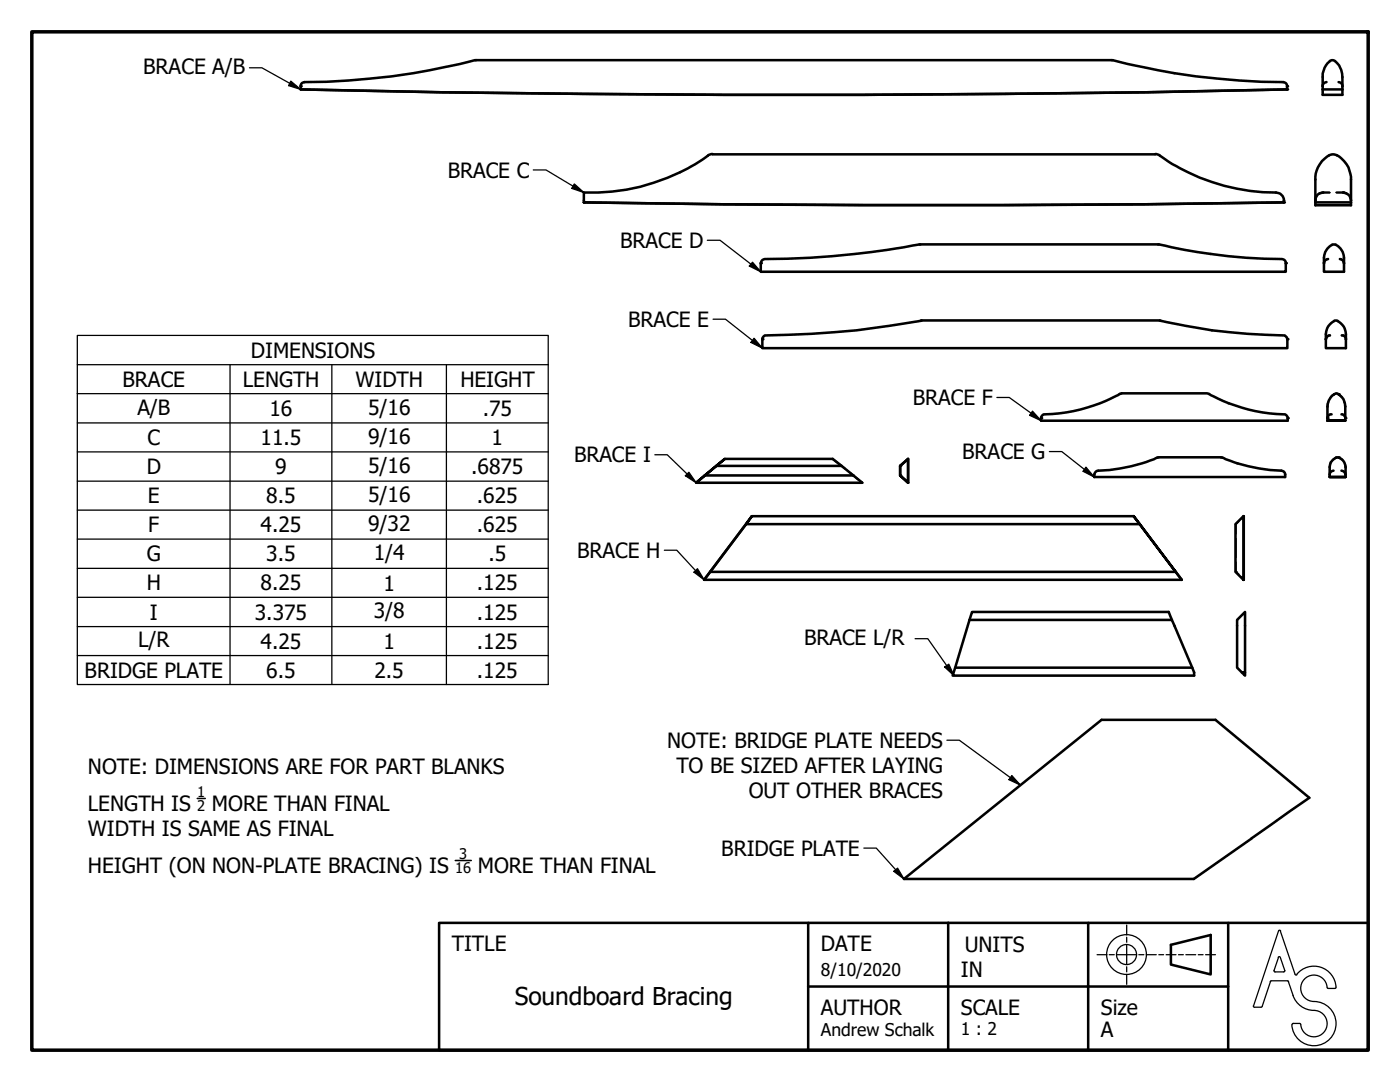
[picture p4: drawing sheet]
<svg xmlns="http://www.w3.org/2000/svg" width="279mm" height="216mm" viewBox="0 0 279 216" stroke-linecap="round" stroke-linejoin="round" font-family="sans-serif">
<!-- layer: Visible (ANSI) -->
<g fill="none" stroke="#000" stroke-width=".51">
<path d="M94.8 12a139 139 0 0 1-34.3 4.4 .71 .71 0 0 0-.5 .8v.6l28.1 .6 56.3 .5 56.2-.2 28.1-.3 28.2-.6a1.12 1.12 0 0 0-.6-1.4 139 139 0 0 1-34.2-4.4M94.8 12h127.2M264 17.2v1.7h3.9v-1.1M264 17.8h3.9M264.7 16.4a.76 .76 0 0 0-.7 .8M265.4 12.2a.83 .83 0 0 1 1 0 4.3 4.3 0 0 1 1.5 3.2v1.8M265.4 12.2a3.8 3.8 0 0 0-1.4 3.2v1.8M267.1 16.4a.76 .76 0 0 1 .8 .8M267.9 17.2v.6M142.2 30.7l-.5 .1a40.4 40.4 0 0 1-25.2 7.6v2M142.2 30.8h88.4M230.5 30.7l.5 .1a41.5 41.5 0 0 0 24 7.7 1.57 1.57 0 0 1 1.2 1.9"/>
<path d="M264.1 38.4a1.52 1.52 0 0 0-1.6 1.6M265.2 31a5.6 5.6 0 0 0-2.7 4.8v4.2M265.3 31a2.01 2.01 0 0 1 2.4 .6 5.2 5.2 0 0 1 1.9 4.2v4.2M268 38.4l.8 .3a1.38 1.38 0 0 1 .8 1.3M116.5 40.4l55.9 .6h27.9l55.9-.6M116.5 40.4l28 .4 27.9 .1 55.9-.1 27.9-.4M183.5 48.8a174.1 174.1 0 0 1-31.1 3l-.4 .3-.2 .4v1.7h104.8v-1.7a.76 .76 0 0 0-.8-.8 107.7 107.7 0 0 1-24.5-2.9M183.7 48.8h-.2M183.7 48.8h47.4M231.1 48.8h.2M256.3 40h.1M262.5 40v1h7.1v-1"/>
<path d="M262.5 40.4h7.1M264.2 52.5h.1M265 51.7a.86 .86 0 0 0-.8 .8M265.3 49.2a1.34 1.34 0 0 1 2.2 .4 2.89 2.89 0 0 1 .7 1.8v2.8h-4v-1.7a3.4 3.4 0 0 1 1.1-3.3zM267.4 51.7a.86 .86 0 0 1 .8 .8M268.2 52.5h.1M183.8 64a190.2 190.2 0 0 1-31.1 2.9l-.6 .6v2h104.8v-2a.82 .82 0 0 0-.8-.6 122.1 122.1 0 0 1-24.5-2.9M183.9 63.9l-.1 .1M184 63.9l47.6 .1M264.6 67.7h.1M265.4 66.9a.87 .87 0 0 0-.8 .8M266.3 64h.7"/>
<path d="M266.3 64.1a3.2 3.2 0 0 0-1.7 3.6M267 64.1l.5 .4a2.82 2.82 0 0 1 1.1 2.2v2.8h-4v-1.8M267.8 66.9a.76 .76 0 0 1 .8 .8M268.6 67.7h.1M138.9 96.3l5.8-4.7zM140.7 94.9h29.6M142.9 93h25.1M144.7 91.6h21.5l4.1 3.3M170.3 94.9l1.8 1.4h-33.2M179.6 93v1.9l1.6 1.4-1.6-1.4v-1.9l1.6-1.4v4.7v-4.7zM208 82.9l.3-.2a34.4 34.4 0 0 0 15.5-4.2h17.1a35.2 35.2 0 0 0 15.6 4.2l.2 .2a1 1 0 0 1 .3 1h-49.2a1 1 0 0 1 .2-1zM218.7 94.1l.2-.1a36.1 36.1 0 0 0 12.4-2.8h12.3a35.5 35.5 0 0 0 12.4 2.8l.4 .4 .1 .8h-38.1v-.5z"/>
<path d="M264.9 83.4a5.5 5.5 0 0 1 .5-3.8 1.61 1.61 0 0 1 1.6-1.1l.5 .5a2.52 2.52 0 0 1 1 2.2v2.2M264.9 83.4v.5M265.4 94.7a3.5 3.5 0 0 1 .3-2.6 1.29 1.29 0 0 1 1.3-.9 1.29 1.29 0 0 1 1.2 .9 3.5 3.5 0 0 1 .3 2.6M265.4 94.7v.5h3.1h-3.1M265.7 82.7a.76 .76 0 0 0-.8 .7M266.1 93.9a.76 .76 0 0 0-.7 .8M267.7 82.7a.76 .76 0 0 1 .8 .7M267.7 93.9a.93 .93 0 0 1 .8 .8M268.5 83.4v.5h-3.6h3.6M268.5 94.7v.5M140.5 115.7h95.3M141.7 114.1h92.9"/>
<path d="M141.7 114.1l-1.2 1.6M148.9 104.6l1.2-1.6-9.6 12.7M148.9 104.6h78.6M148.9 104.6l-7.2 9.5M150.1 103h76.2M234.6 114.1l-8.3-11.1 9.5 12.7M234.6 114.1l1.2 1.6M246.6 104.6l1.6-1.6v12.7l-1.6-1.6zM248.2 103v12.7M190.6 133.2h47.3M193.5 123.7h40.4M194 122.1h39.2l4.7 11.1 .4 1v.6h-48.2z"/>
<path d="M246.9 123.7l1.6-1.6v12.1h-.7l-.9-1zM247.8 134.2l.7 .6v-.6M180.4 175.4l39.4-31.8h22.8l18.7 15.6-23 16.2z"/>
</g>
<g fill="#000">
<circle cx="60" cy="17.2" r=".25"/>
<circle cx="256.9" cy="17.8" r=".25"/>
<circle cx="256.9" cy="17.2" r=".25"/>
<circle cx="116.5" cy="40.4" r=".25"/>
<circle cx="151.8" cy="52.5" r=".25"/>
<circle cx="256.2" cy="40.4" r=".25"/>
<circle cx="256.6" cy="52.5" r=".25"/>
<circle cx="152.1" cy="67.7" r=".25"/>
<circle cx="256.9" cy="67.7" r=".25"/>
<circle cx="267.1" cy="78.7" r=".25"/>
<circle cx="179.6" cy="94.9" r=".25"/>
<circle cx="179.6" cy="93" r=".25"/>
<circle cx="181.2" cy="96.3" r=".25"/>
<circle cx="181.2" cy="91.6" r=".25"/>
<circle cx="207.8" cy="83.4" r=".25"/>
<circle cx="257" cy="83.4" r=".25"/>
<circle cx="264.9" cy="83.4" r=".25"/>
<circle cx="267.2" cy="91.3" r=".25"/>
<circle cx="268.5" cy="83.4" r=".25"/>
</g>
<!-- layer: Hidden (ANSI) -->
<g fill="none" stroke="#000" stroke-width=".38">
<path d="M262.7 39.2l-.2 .8 .2-.8M264.1 38.4l-.8 .2M264.1 38.4l-.9 .3M264.1 38.4h1.3M266.7 38.4h1.7l.4 .2M268.1 38.4l.8 .3M269.4 39.2l.2 .8-.2-.8M264.4 52.1l-.2 .4M265 51.7l-.3 .1M267.4 51.7l.4 .1M268.1 52.1l.1 .4M264.7 67.3l-.1 .4"/>
<path d="M265.4 66.9l-.4 .2M266.6 78.5l-1 .8M266.9 78.5l.9 .8M267.8 66.9l.4 .2M268.5 67.3l.1 .4M166.2 91.6l2.4 1.9M169.7 94.4l2.4 1.9M179.6 94.2v.7l.5 .5M180.1 92.5l-.5 .5v.6M180.7 92l.5-.4v1.6M181.2 94.7v1.6l-.5-.5M265.1 80.2l-.2 1"/>
<path d="M265.6 92.5l-.2 .7M266.8 91.3l-.8 .5M267 91.3l.9 .5M268.3 80.2l.2 1M268.4 92.5l.1 .7M246.6 104.6h.1M246.6 112.2v1.9l.6 .5M246.6 104.6v1.9M246.6 107.4v3.9M247.2 104l-.6 .6M247.7 115.1l.5 .6M248.2 103l-.5 .5"/>
</g>
<g fill="#000">
<circle cx="268" cy="38.4" r=".19"/>
<circle cx="268.1" cy="38.4" r=".19"/>
<circle cx="179.6" cy="93" r=".19"/>
<circle cx="179.6" cy="94.9" r=".19"/>
<circle cx="246.6" cy="114.1" r=".19"/>
</g>
<!-- layer: Border (ANSI) -->
<path d="M6.3 6.3h266.7v203.2h-266.7z" fill="none" stroke="#000" stroke-width=".7"/>
<!-- layer: Sketch Geometry (ANSI) -->
<g fill="none" stroke="#000" stroke-width=".25">
<path d="M218.9 190.5h2M221.4 190.5h1M222.9 190.5h3.9M224.9 188.5v4M224.9 184.6v2M224.9 187v1M224.9 192.9v1M224.9 194.4v2M227.3 190.5h1M228.8 190.5h2M231.3 190.5h.9M232.7 190.5h2"/>
<path d="M235.2 190.5h1M236.7 190.5h1.9M239.1 190.5h1M240.6 190.5h2M253.6 195.8l-1.7 5M253.7 195.7l-.2 .2M253.7 195.7h3.2M254.3 193.6l.2 .3h1.7M255.1 191l.2-.1 .2 .1M255.1 191.1l-.8 2.6M255.1 185.8l-4.9 14.9M255.5 185.8l2.9 8.6"/>
<path d="M255.5 191.1l.9 2.6M255.6 185.8l-.2-.2-.2 .2M256.4 193.6l-.2 .3M257 195.7l.2 .2M257.1 195.8a8.3 8.3 0 0 0 2 4.6 5 5 0 0 0 3.7 1.3 2.64 2.64 0 0 1 2 2.9 2.64 2.64 0 0 1-2.6 2.3 2.64 2.64 0 0 1-2.6-2.4M258.5 194.4l.1 .2 .2-.1M258.8 194.4a4.4 4.4 0 0 1 4.9-1.4 4.4 4.4 0 0 1 2.9 4.2h-.2M264.9 197a2.64 2.64 0 0 0-2.8-2.4 2.64 2.64 0 0 0-2.5 2.7 2.64 2.64 0 0 0 2.6 2.5 4.4 4.4 0 0 1 4.4 4.4 4.4 4.4 0 0 1-4.2 4.5 4.4 4.4 0 0 1-4.6-4.2M264.9 197l.2 .2M265 197.2h1.4M250.1 200.7l.1 .2 .2 .1h1.3l.2-.2M258.1 204.2h1.3"/>
<path d="M258.1 204.2l-.2 .2M259.4 204.2l.2 .2"/>
<circle cx="224.8" cy="190.5" r="4"/>
<circle cx="224.8" cy="190.5" r="2"/>
</g>
<!-- layer: Title (ANSI) -->
<path d="M161.3 184.1h-73.7v25.4h73.7M161.3 196.8h83.8M189.2 184.1v25.4h83.8v-25.4h-55.8v25.4M189.2 184.1h-27.9v25.4h27.9M189.2 184.1h28M233.7 188.5l7.9-1.9v7.8l-7.9-1.9zM245.1 184.1v25.4" fill="none" stroke="#000" stroke-width=".51"/>
<!-- layer: Symbol (ANSI) -->
<path d="M39.4 159.3h1.6M90.9 171.7h3.1" fill="none" stroke="#000" stroke-width=".32"/>
<g fill="none" stroke="#000" stroke-width=".25">
<path d="M49.8 13.5h2.5l7.7 4.3M58 16.2l2 1.6-2.4-.7zM106.4 33.9h2.6l7.5 4.5M114.6 36.7l1.9 1.7-2.4-.8zM141.2 47.9h2.5l8.1 6.3M150.2 52.3l1.6 1.9-2.3-1.1zM15.4 72.8v-5.9h94v5.9M15.4 78.5h94M45.9 72.8v63.8M66.2 72.8v63.8M89.1 72.8v63.8M109.4 72.8h-94v5.7"/>
<path d="M109.4 72.8v63.8h-94v-58.1M142.3 63.7h2.5l7.3 5.8M150.5 67.5l1.6 2-2.2-1.2zM198.9 79.3h2.5l6.4 4.6M15.4 84.4h94M15.4 90.2h94M15.4 96h94M130.7 90.7h2.5l5.7 5.6M137.5 94.2l1.4 2.1-2.1-1.4zM206.1 82l1.7 1.9-2.3-1zM209.4 90.1h2.5l6.5 5.1M216.7 93.2l1.7 2-2.2-1.2z"/>
<path d="M15.4 101.8h94M15.4 107.6h94M15.4 113.4h94M15.4 119.2h94M132.6 109.8h2.5l5.4 5.9M139.2 113.5l1.3 2.2-2-1.5zM15.4 125h94M15.4 130.8h94M182.6 127.4h2.6l5.2 7.4M188.5 133.1l.9-.6 1 2.3zM189 147.7h2.5l12.1 9M201.9 154.7l1.7 2-2.2-1.1z"/>
<path d="M172.4 169.2h2.5l5.5 6.2M178.4 173.9l.7-.7 1.3 2.2z"/>
</g>
<g fill="#000">
<path d="M58 16.2l2 1.6-2.4-.7z" fill-rule="evenodd"/>
<path d="M114.6 36.7l1.9 1.7-2.4-.8z" fill-rule="evenodd"/>
<path d="M150.2 52.3l1.6 1.9-2.3-1.1z" fill-rule="evenodd"/>
<path d="M150.5 67.5l1.6 2-2.2-1.2z" fill-rule="evenodd"/>
<path d="M137.5 94.2l1.4 2.1-2.1-1.4z" fill-rule="evenodd"/>
<path d="M206.1 82l1.7 1.9-2.3-1z" fill-rule="evenodd"/>
<path d="M216.7 93.2l1.7 2-2.2-1.2z" fill-rule="evenodd"/>
<path d="M139.2 113.5l1.3 2.2-2-1.5z" fill-rule="evenodd"/>
<path d="M188.5 133.1l.9-.6 1 2.3z" fill-rule="evenodd"/>
<path d="M201.9 154.7l1.7 2-2.2-1.1z" fill-rule="evenodd"/>
<path d="M178.4 173.9l.7-.7 1.3 2.2z" fill-rule="evenodd"/>
</g>
<text font-size="4.9" x="102.7" y="200.5">Soundboard Bracing</text>
<g font-size="4.2">
<text x="28.6" y="14.8">BRACE A/B</text>
<text x="89.3" y="35.4">BRACE C</text>
<text x="123.8" y="49.5">BRACE D</text>
<text x="125.3" y="65.2">BRACE E</text>
<text x="50" y="71.4">DIMENSIONS</text>
<text x="24.4" y="77.2">BRACE</text>
<text x="48.5" y="77.2">LENGTH</text>
<text x="70.9" y="77.2">WIDTH</text>
<text x="91.9" y="77.2">HEIGHT</text>
<text x="27.4" y="82.7">A/B</text>
<text x="53.8" y="83">16</text>
<text x="73.5" y="82.7">5/16</text>
<text x="96.3" y="83">.75</text>
<text x="182.2" y="80.8">BRACE F</text>
<text x="29.5" y="88.8">C</text>
<text x="52" y="88.8">11.5</text>
<text x="73.5" y="88.5">9/16</text>
<text x="98.1" y="88.8">1</text>
<text x="29.3" y="94.6">D</text>
<text x="54.9" y="94.6">9</text>
<text x="73.5" y="94.4">5/16</text>
<text x="94" y="94.6">.6875</text>
<text x="114.6" y="92.3">BRACE I</text>
<text x="192" y="91.6">BRACE G</text>
<text x="29.5" y="100.4">E</text>
<text x="53.1" y="100.4">8.5</text>
<text x="73.5" y="100.1">5/16</text>
<text x="95.2" y="100.4">.625</text>
<text x="29.6" y="106.2">F</text>
<text x="52" y="106.2">4.25</text>
<text x="73.5" y="105.9">9/32</text>
<text x="95.2" y="106.2">.625</text>
<text x="29.3" y="112">G</text>
<text x="53.1" y="112">3.5</text>
<text x="74.6" y="111.8">1/4</text>
<text x="97.5" y="112">.5</text>
<text x="115.2" y="111.3">BRACE H</text>
<text x="29.3" y="117.8">H</text>
<text x="52" y="117.8">8.25</text>
<text x="76.5" y="117.9">1</text>
<text x="95.2" y="117.8">.125</text>
<text x="29.9" y="123.6">I</text>
<text x="50.9" y="123.6">3.375</text>
<text x="74.6" y="123.4">3/8</text>
<text x="95.2" y="123.6">.125</text>
<text x="27.6" y="129.2">L/R</text>
<text x="52" y="129.4">4.25</text>
<text x="76.5" y="129.4">1</text>
<text x="95.2" y="129.4">.125</text>
<text x="160.5" y="128.7">BRACE L/R</text>
<text x="16.9" y="135.3">BRIDGE PLATE</text>
<text x="53.1" y="135.3">6.5</text>
<text x="74.7" y="135.3">2.5</text>
<text x="95.2" y="135.3">.125</text>
<text x="133.2" y="149.2">NOTE: BRIDGE PLATE NEEDS</text>
<text x="17.5" y="154.5">NOTE: DIMENSIONS ARE FOR PART BLANKS</text>
<text x="135" y="154.2">TO BE SIZED AFTER LAYING</text>
<text x="17.5" y="161.8">LENGTH IS</text>
<text x="42.3" y="161.8">MORE THAN FINAL</text>
<text x="149.4" y="159.3">OUT OTHER BRACES</text>
<text x="17.5" y="166.9">WIDTH IS SAME AS FINAL</text>
<text x="144" y="170.8">BRIDGE PLATE</text>
<text x="17.5" y="174.2">HEIGHT (ON NON-PLATE BRACING) IS</text>
<text x="95.4" y="174.2">MORE THAN FINAL</text>
<text x="90.2" y="189.7">TITLE</text>
<text x="163.8" y="189.7">DATE</text>
<text x="192.5" y="190">UNITS</text>
<text x="191.8" y="195">IN</text>
<text x="163.8" y="202.5">AUTHOR</text>
<text x="191.8" y="202.5">SCALE</text>
<text x="219.7" y="202.5">Size</text>
<text x="219.7" y="206.9">A</text>
</g>
<g font-size="3.5">
<text x="163.8" y="194.7">8/10/2020</text>
<text x="163.8" y="206.6">Andrew Schalk</text>
<text x="191.8" y="206.6">1 : 2</text>
</g>
<g font-size="2.9">
<text x="39.4" y="158.9">1</text>
<text x="39.4" y="161.8">2</text>
<text x="91.6" y="171.3">3</text>
<text x="90.9" y="174.2">16</text>
</g>
</svg>
